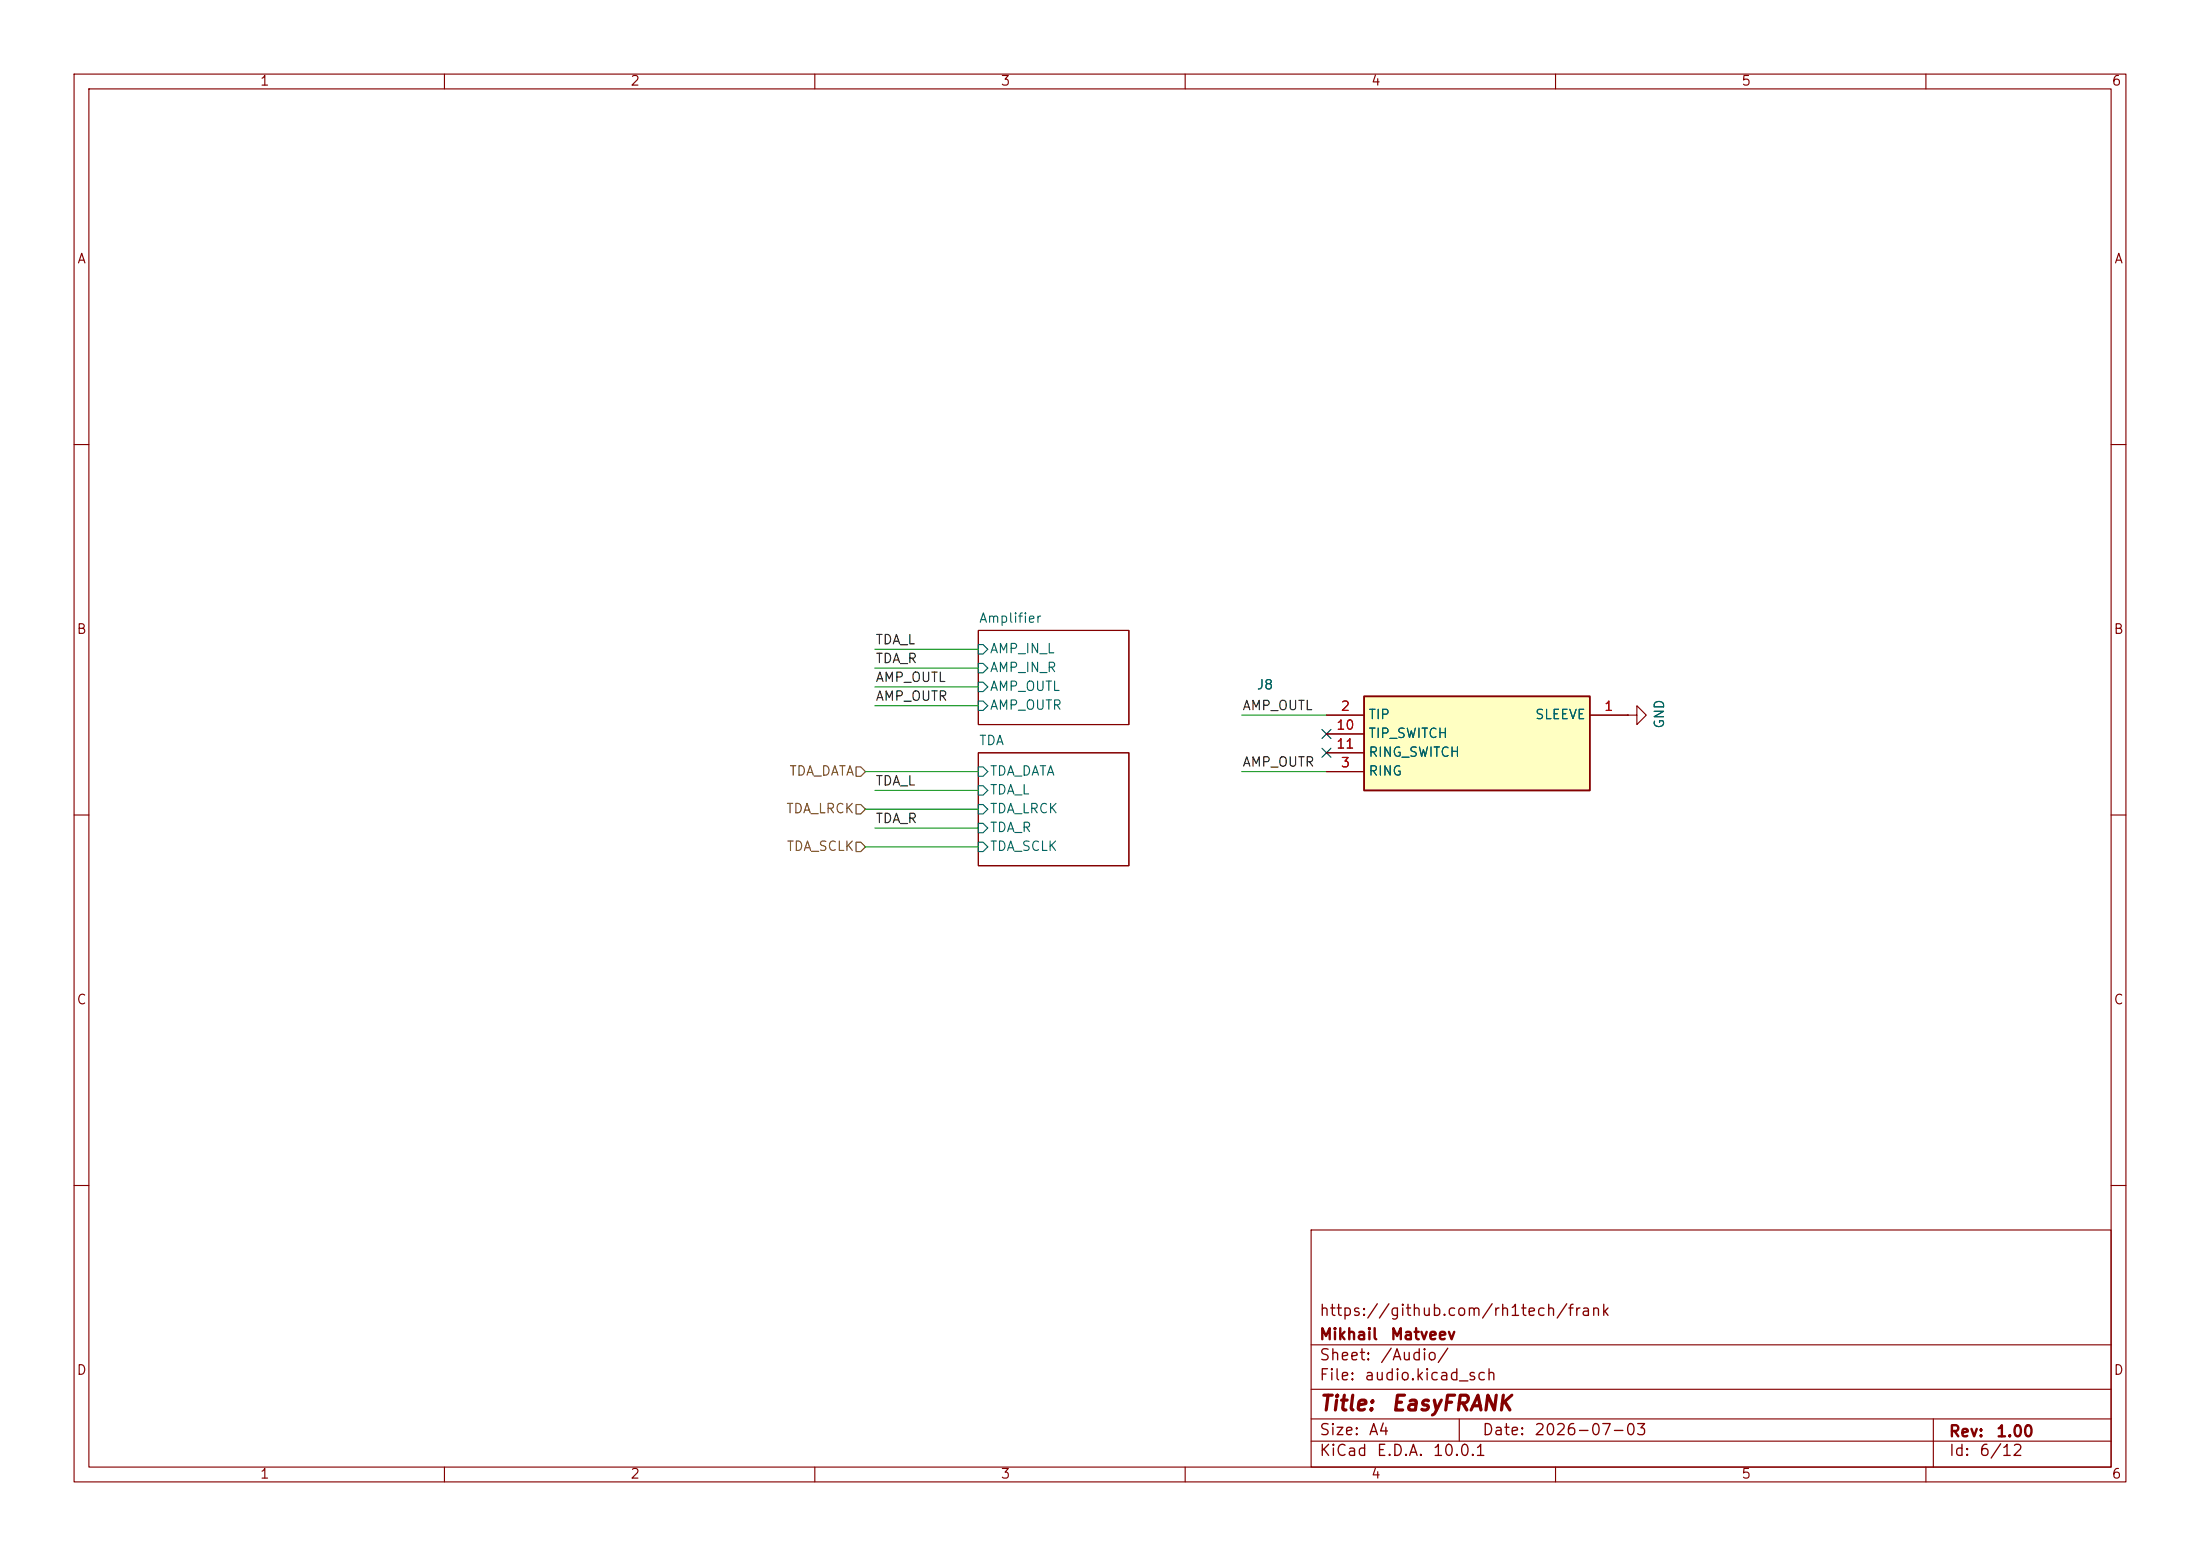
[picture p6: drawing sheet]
(kicad_sch
 (version 20260306)
 (generator "eeschema")
 (generator_version "10.0")
 (paper "A4")
 (title_block
  (title "${NAME}")
  (date "${DATE}")
  (rev "${VERSION}")
  (company "Mikhail Matveev")
  (comment 1 "https://github.com/rh1tech/frank"))
 (lib_symbols
  (symbol "FRANK:GND"
   (power global)
   (pin_numbers (hide yes))
   (pin_names
    (offset 0) (hide yes)) (exclude_from_sim no) (in_bom yes) (on_board yes)
   (in_pos_files yes)
   (duplicate_pin_numbers_are_jumpers no)
   (property "Reference" "#PWR" (at 0 -6.35 0) (show_name no) (do_not_autoplace no) (hide yes) (effects (font (size 1.27 1.27))))
   (property "Value" "GND" (at 0 -3.81 0) (show_name no) (do_not_autoplace no) (effects (font (size 1.27 1.27))))
   (property "Footprint" "" (at 0 0 0) (show_name no) (do_not_autoplace no) (hide yes) (effects (font (size 1.27 1.27))))
   (property "Datasheet" "" (at 0 0 0) (show_name no) (do_not_autoplace no) (hide yes) (effects (font (size 1.27 1.27))))
   (property "Description" "Power symbol creates a global label with name \"GND\" , ground" (at 0 0 0) (show_name no) (do_not_autoplace no) (hide yes) (effects (font (size 1.27 1.27))))
   (symbol "GND_0_1"
    (polyline (pts (xy 0 0) (xy 0 -1.27) (xy 1.27 -1.27) (xy 0 -2.54) (xy -1.27 -1.27) (xy 0 -1.27)) (stroke (width 0) (type default)) (fill (type none))))
   (symbol "GND_1_1"
    (pin power_in line (at 0 0 270) (length 0) (name "" (effects (font (size 1.27 1.27)))) (number "1" (effects (font (size 1.27 1.27))))))
   (embedded_fonts no))
  (symbol "FRANK:SJ1-3525N" (exclude_from_sim no) (in_bom yes) (on_board yes)
   (in_pos_files yes)
   (duplicate_pin_numbers_are_jumpers no)
   (property "Reference" "J8" (at 20.32 7.62 0) (show_name no) (do_not_autoplace no) (effects (font (size 1.27 1.27))))
   (property "Value" "SJ1-3525N" (at 20.32 5.08 0) (show_name no) (do_not_autoplace no) (effects (font (size 1.27 1.27))))
   (property "Footprint" "SJ13525N" (at 36.83 -94.92 0) (show_name no) (do_not_autoplace no) (hide yes) (effects (font (size 1.27 1.27)) (justify left top)))
   (property "Datasheet" "https://www.sameskydevices.com/product/resource/sj1-352xn.pdf" (at 36.83 -194.92 0) (show_name no) (do_not_autoplace no) (hide yes) (effects (font (size 1.27 1.27)) (justify left top)))
   (property "Description" "3.5 mm, Stereo, Right Angle, Through Hole, 3 Conductors, 2 Internal Switches, Audio Jack Connector" (at 0 0 0) (show_name no) (do_not_autoplace no) (hide yes) (effects (font (size 1.27 1.27))))
   (property "Height" "" (at 36.83 -394.92 0) (show_name no) (do_not_autoplace no) (hide yes) (effects (font (size 1.27 1.27)) (justify left top)))
   (property "Mouser Part Number" "490-SJ1-3525N" (at 36.83 -494.92 0) (show_name no) (do_not_autoplace no) (hide yes) (effects (font (size 1.27 1.27)) (justify left top)))
   (property "Mouser Price/Stock" "https://www.mouser.co.uk/ProductDetail/CUI-Devices/SJ1-3525N?qs=WyjlAZoYn505QPmBO3I74g%3D%3D" (at 36.83 -594.92 0) (show_name no) (do_not_autoplace no) (hide yes) (effects (font (size 1.27 1.27)) (justify left top)))
   (property "Manufacturer_Name" "Same Sky" (at 36.83 -694.92 0) (show_name no) (do_not_autoplace no) (hide yes) (effects (font (size 1.27 1.27)) (justify left top)))
   (property "Manufacturer_Part_Number" "SJ1-3525N" (at 36.83 -794.92 0) (show_name no) (do_not_autoplace no) (hide yes) (effects (font (size 1.27 1.27)) (justify left top)))
   (symbol "SJ1-3525N_1_1"
    (rectangle (start 5.08 2.54) (end 35.56 -10.16) (stroke (width 0.254) (type default)) (fill (type background)))
    (pin passive line (at 40.64 0 180) (length 5.08) (name "SLEEVE" (effects (font (size 1.27 1.27)))) (number "1" (effects (font (size 1.27 1.27)))))
    (pin passive line (at 0 0 0) (length 5.08) (name "TIP" (effects (font (size 1.27 1.27)))) (number "2" (effects (font (size 1.27 1.27)))))
    (pin passive line (at 0 -7.62 0) (length 5.08) (name "RING" (effects (font (size 1.27 1.27)))) (number "3" (effects (font (size 1.27 1.27)))))
    (pin passive line (at 0 -2.54 0) (length 5.08) (name "TIP_SWITCH" (effects (font (size 1.27 1.27)))) (number "10" (effects (font (size 1.27 1.27)))))
    (pin passive line (at 0 -5.08 0) (length 5.08) (name "RING_SWITCH" (effects (font (size 1.27 1.27)))) (number "11" (effects (font (size 1.27 1.27))))))
   (embedded_fonts no)))
 (no_connect
  (at 179.07 99.06))
 (no_connect
  (at 179.07 101.6))
 (wire
  (pts (xy 118.11 111.76) (xy 132.08 111.76))
  (stroke (width 0) (type default)))
 (wire
  (pts (xy 167.64 96.52) (xy 179.07 96.52))
  (stroke (width 0) (type default)))
 (wire
  (pts (xy 118.11 95.25) (xy 132.08 95.25))
  (stroke (width 0) (type default)))
 (wire
  (pts (xy 118.11 92.71) (xy 132.08 92.71))
  (stroke (width 0) (type default)))
 (wire
  (pts (xy 167.64 104.14) (xy 179.07 104.14))
  (stroke (width 0) (type default)))
 (wire
  (pts (xy 116.84 109.22) (xy 132.08 109.22))
  (stroke (width 0) (type default)))
 (wire
  (pts (xy 118.11 106.68) (xy 132.08 106.68))
  (stroke (width 0) (type default)))
 (wire
  (pts (xy 116.84 114.3) (xy 132.08 114.3))
  (stroke (width 0) (type default)))
 (wire
  (pts (xy 116.84 104.14) (xy 132.08 104.14))
  (stroke (width 0) (type default)))
 (wire
  (pts (xy 118.11 90.17) (xy 132.08 90.17))
  (stroke (width 0) (type default)))
 (wire
  (pts (xy 118.11 87.63) (xy 132.08 87.63))
  (stroke (width 0) (type default)))
 (label "TDA_L"
  (at 118.11 106.68 0)
  (effects (font (size 1.27 1.27)) (justify left bottom)))
 (label "AMP_OUTR"
  (at 118.11 95.25 0)
  (effects (font (size 1.27 1.27)) (justify left bottom)))
 (label "AMP_OUTL"
  (at 118.11 92.71 0)
  (effects (font (size 1.27 1.27)) (justify left bottom)))
 (label "AMP_OUTR"
  (at 167.64 104.14 0)
  (effects (font (size 1.27 1.27)) (justify left bottom)))
 (label "TDA_R"
  (at 118.11 111.76 0)
  (effects (font (size 1.27 1.27)) (justify left bottom)))
 (label "TDA_R"
  (at 118.11 90.17 0)
  (effects (font (size 1.27 1.27)) (justify left bottom)))
 (label "TDA_L"
  (at 118.11 87.63 0)
  (effects (font (size 1.27 1.27)) (justify left bottom)))
 (label "AMP_OUTL"
  (at 167.64 96.52 0)
  (effects (font (size 1.27 1.27)) (justify left bottom)))
 (hierarchical_label "TDA_SCLK"
  (shape input)
  (at 116.84 114.3 180)
  (effects (font (size 1.27 1.27)) (justify right)))
 (hierarchical_label "TDA_DATA"
  (shape input)
  (at 116.84 104.14 180)
  (effects (font (size 1.27 1.27)) (justify right)))
 (hierarchical_label "TDA_LRCK"
  (shape input)
  (at 116.84 109.22 180)
  (effects (font (size 1.27 1.27)) (justify right)))
 (symbol
  (lib_id "FRANK:SJ1-3525N")
  (at 179.07 96.52 0)
  (unit 1)
  (body_style 1)
  (exclude_from_sim no)
  (in_bom yes)
  (on_board yes)
  (in_pos_files yes)
  (dnp no)
  (property "Reference" "J8" (at 171.9581 92.5103 0) (show_name no) (do_not_autoplace no) (effects (font (size 1.27 1.27)) (justify right)))
  (property "Value" "SJ1-3525N Green" (at 181.61 85.09 0) (hide yes) (show_name no) (do_not_autoplace no) (effects (font (size 1.27 1.27)) (justify right)))
  (property "Footprint" "FRANK:AudioJack_3.5mm_SJ1-3525N_Green" (at 179.07 96.52 0) (hide yes) (show_name no) (do_not_autoplace no) (effects (font (size 1.27 1.27))))
  (property "Datasheet" "" (at 179.07 96.52 0) (hide yes) (show_name no) (do_not_autoplace no) (effects (font (size 1.27 1.27))))
  (property "Description" "" (at 179.07 96.52 0) (hide yes) (show_name no) (do_not_autoplace no) (effects (font (size 1.27 1.27))))
  (property "AliExpress" "https://www.aliexpress.com/item/4001158231104.html" (at 179.07 96.52 0) (hide yes) (show_name no) (do_not_autoplace no) (effects (font (size 1.27 1.27))))
  (property "Availability" "" (at 179.07 96.52 0) (show_name no) (do_not_autoplace no) (effects (font (size 1.27 1.27))))
  (property "Check_prices" "" (at 179.07 96.52 0) (show_name no) (do_not_autoplace no) (effects (font (size 1.27 1.27))))
  (property "Description_1" "" (at 179.07 96.52 0) (show_name no) (do_not_autoplace no) (effects (font (size 1.27 1.27))))
  (property "MF" "" (at 179.07 96.52 0) (show_name no) (do_not_autoplace no) (effects (font (size 1.27 1.27))))
  (property "MP" "" (at 179.07 96.52 0) (show_name no) (do_not_autoplace no) (effects (font (size 1.27 1.27))))
  (property "Package" "" (at 179.07 96.52 0) (show_name no) (do_not_autoplace no) (effects (font (size 1.27 1.27))))
  (property "Price" "" (at 179.07 96.52 0) (show_name no) (do_not_autoplace no) (effects (font (size 1.27 1.27))))
  (property "SnapEDA_Link" "" (at 179.07 96.52 0) (show_name no) (do_not_autoplace no) (effects (font (size 1.27 1.27))))
  (pin "1")
  (pin "2")
  (pin "3")
  (pin "10")
  (pin "11"))
 (symbol
  (lib_id "FRANK:GND")
  (at 219.71 96.52 90)
  (unit 1)
  (body_style 1)
  (exclude_from_sim no)
  (in_bom yes)
  (on_board yes)
  (in_pos_files yes)
  (dnp no)
  (property "Reference" "#PWR061" (at 226.06 96.52 0) (hide yes) (show_name no) (do_not_autoplace no) (effects (font (size 1.27 1.27))))
  (property "Value" "GND" (at 224.1042 96.393 0) (show_name no) (do_not_autoplace no) (effects (font (size 1.27 1.27))))
  (property "Footprint" "" (at 219.71 96.52 0) (hide yes) (show_name no) (do_not_autoplace no) (effects (font (size 1.27 1.27))))
  (property "Datasheet" "" (at 219.71 96.52 0) (hide yes) (show_name no) (do_not_autoplace no) (effects (font (size 1.27 1.27))))
  (property "Description" "Power symbol creates a global label with name \"GND\" , ground" (at 219.71 96.52 0) (hide yes) (show_name no) (do_not_autoplace no) (effects (font (size 1.27 1.27))))
  (pin "1"))
 (sheet
  (at 132.08 101.6)
  (size 20.32 15.24)
  (exclude_from_sim no)
  (in_bom yes)
  (on_board yes)
  (dnp no)
  (fields_autoplaced yes)
  (stroke (width 0.1524) (type solid))
  (fill (color 0 0 0 0))
  (property "Sheetname" "TDA" (at 132.08 100.8884 0) (show_name no) (do_not_autoplace no) (effects (font (size 1.27 1.27)) (justify left bottom)))
  (property "Sheetfile" "tda.kicad_sch" (at 132.08 117.4246 0) (hide yes) (show_name no) (do_not_autoplace no) (effects (font (size 1.27 1.27)) (justify left top)))
  (pin "TDA_DATA" input (at 132.08 104.14 180) (effects (font (size 1.27 1.27)) (justify left)))
  (pin "TDA_L" input (at 132.08 106.68 180) (effects (font (size 1.27 1.27)) (justify left)))
  (pin "TDA_LRCK" input (at 132.08 109.22 180) (effects (font (size 1.27 1.27)) (justify left)))
  (pin "TDA_R" input (at 132.08 111.76 180) (effects (font (size 1.27 1.27)) (justify left)))
  (pin "TDA_SCLK" input (at 132.08 114.3 180) (effects (font (size 1.27 1.27)) (justify left))))
 (sheet
  (at 132.08 85.09)
  (size 20.32 12.7)
  (exclude_from_sim no)
  (in_bom yes)
  (on_board yes)
  (dnp no)
  (fields_autoplaced yes)
  (stroke (width 0.1524) (type solid))
  (fill (color 0 0 0 0))
  (property "Sheetname" "Amplifier" (at 132.08 84.3784 0) (show_name no) (do_not_autoplace no) (effects (font (size 1.27 1.27)) (justify left bottom)))
  (property "Sheetfile" "amp.kicad_sch" (at 132.08 98.3746 0) (hide yes) (show_name no) (do_not_autoplace no) (effects (font (size 1.27 1.27)) (justify left top)))
  (pin "AMP_IN_L" input (at 132.08 87.63 180) (effects (font (size 1.27 1.27)) (justify left)))
  (pin "AMP_IN_R" input (at 132.08 90.17 180) (effects (font (size 1.27 1.27)) (justify left)))
  (pin "AMP_OUTL" input (at 132.08 92.71 180) (effects (font (size 1.27 1.27)) (justify left)))
  (pin "AMP_OUTR" input (at 132.08 95.25 180) (effects (font (size 1.27 1.27)) (justify left)))))
